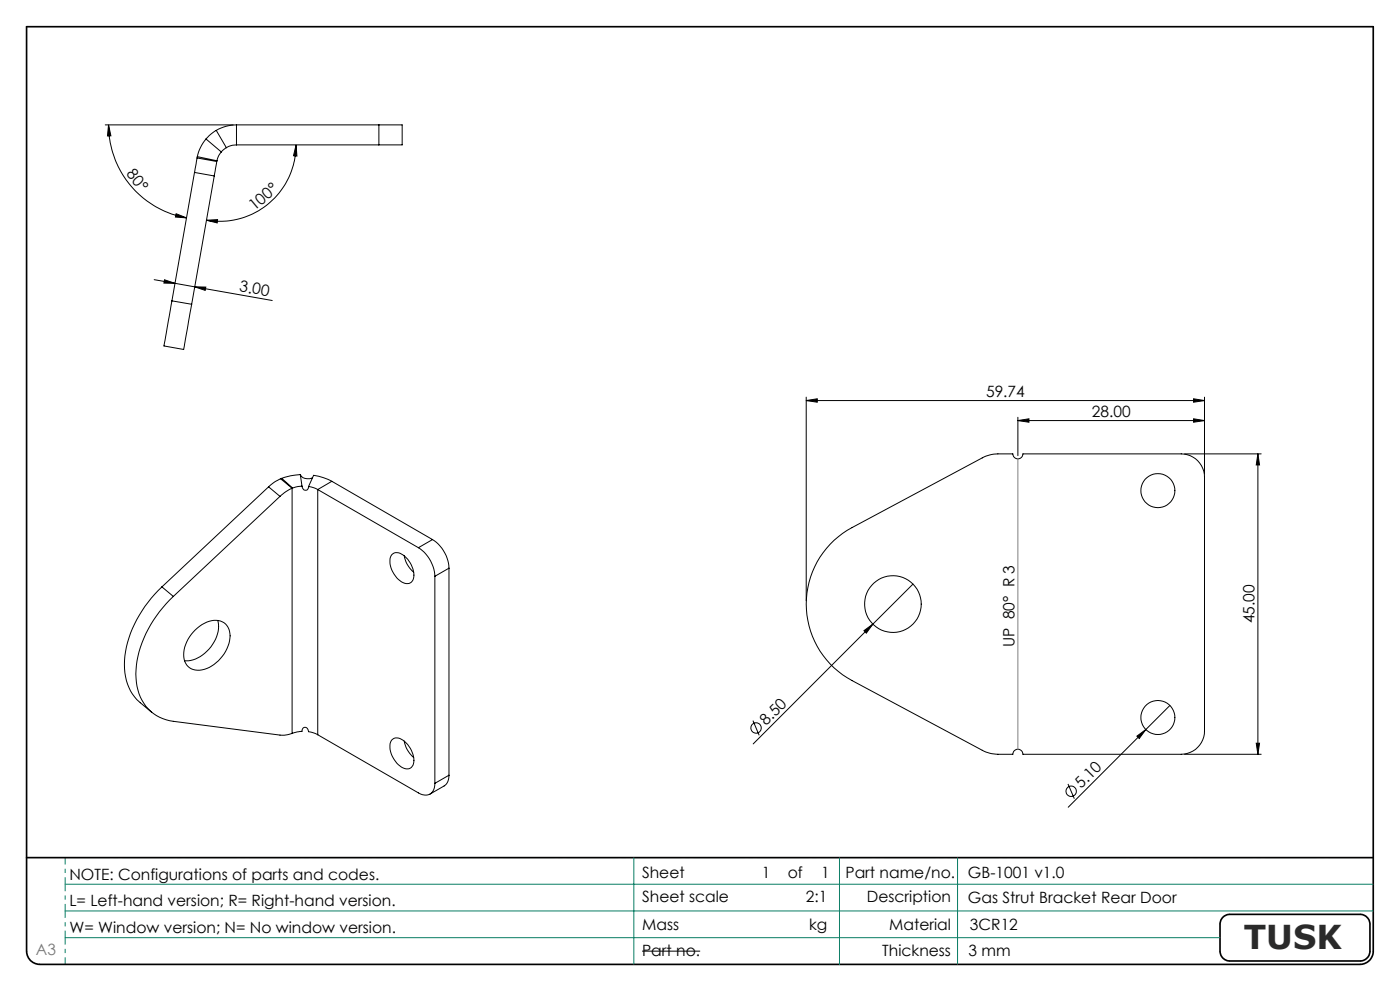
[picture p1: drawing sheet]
<svg xmlns="http://www.w3.org/2000/svg" width="420mm" height="297mm" viewBox="0 0 420 297" stroke-linecap="round" stroke-linejoin="round" font-family="sans-serif">
<g fill="none" stroke="#000" stroke-width=".3">
<path d="M31.6 37.4h38.4M32.6 37.4l.7 3.3h-1.1zM32.6 37.4a28.3 28.3 0 0 0 23.4 27.9M64.9 39.1l-1.6 1.1-1.5 1.5M64.9 39.1l3 5.2M70.9 37.4a12 12 0 0 0-6 1.7M70.9 37.4v6M70.9 37.4h42.8M113.7 37.4h6.9v6h-6.9M113.7 37.4v6M58.3 51.7l6 1M58.3 51.7l-6.7 38.5"/>
<path d="M59.1 47.3l-.8 4.4M59.1 47.3l5.9 1.1M59.2 47l5.9 1.2M59.2 47l-.1 .3M61.8 41.7a12.2 12.2 0 0 0-2.6 5.3M61.8 41.7l4.6 3.8M64.3 52.7l-6.8 38.5M65 48.4l-.7 4.3M65.1 48.2l-.1 .2M66.4 45.5l-.9 1.3-.4 1.4M67.9 44.3l-1.5 1.2M70.9 43.4l-1.5 .2-1.5 .7"/>
<path d="M70.9 43.4h42.8M88.8 43.4l.3 3.4-1-.1zM88.8 43.4a23 23 0 0 1-26.9 22.6M52.8 64.1l3.2 1.2-3.4-.3zM61.9 66l3.4-.2-.1 1zM46.2 83.8l6.3 1.1M49.4 83.9l3.1 1-3.3-.1zM51.6 90.2l-2.4 13.5 5.9 1 2.4-13.5M51.6 90.2l5.9 1M52.5 84.9l29.2 5.2M58.4 86h3.3l-.1 1zM241.9 119v61.1"/>
<path d="M358.1 119.5l3.3 .5-3.3 .5zM361.4 119v23M241.9 120l3.3-.5v1zM241.9 120h119.5M305.4 126l3.3-.5v1zM305.4 125.1v11.5M305.4 126h56M355.4 136h23M358.1 125.5l3.3 .5-3.3 .5zM377.4 136l.5 3.3h-1zM377.4 136v90.1M80.6 145.9l3.4 2.9"/>
<path d="M80.6 145.9l-32 30M84 148.8l-32 29.9M84.2 143.5l-1.9 1-1.7 1.4M84.2 143.5l3.4 2.8M84.5 143.4l3.3 2.9M84.5 143.4l-.3 .1M87.6 146.3l-1.8 1.1-1.8 1.4M87.6 146.3v73.5M87.8 146.3h-.2M90.1 142.2a17.8 17.8 0 0 0-5.6 1.2M90.1 142.2a2.74 2.74 0 0 0 3.7 .9M90.1 142.2l.5 3.5"/>
<path d="M90.6 145.7l-2.8 .6M90.6 145.7a1 1 0 0 0 .9 1.2 1 1 0 0 0 1.1-1.1M92.6 145.8l2.7 .9M95.3 146.7l30.2 17.4M95.3 146.7v73.5M99.6 144.2a17 17 0 0 0-5.5-1.8l-1.5 3.4M99.6 144.2l-4.3 2.5M99.6 144.2l30.2 17.5M48.6 175.9a34 34 0 0 0-11.3 23.3 14.3 14.3 0 0 0 4.8 11.4l3.4 2.9M48.6 175.9l3.4 2.8M52 178.7a33.8 33.8 0 0 0-11.3 23.3 13.3 13.3 0 0 0 10.2 14l33.1 4.3h1.3l2.3-.5M117.6 166.2a2.96 2.96 0 0 1 4.2 .9 6.8 6.8 0 0 1 2.1 6.7 2.38 2.38 0 0 1-3.9 .2 6.9 6.9 0 0 1-2.7-7.5z"/>
<path d="M121.3 166.6a8 8 0 0 0 2.8 4.9M125.5 164.1a10.8 10.8 0 0 1 5 8.6M129.8 161.7a10.8 10.8 0 0 1 4.9 8.6M129.8 161.7l-4.3 2.4M130.5 172.7v62.1M134.7 170.3l-4.2 2.4M134.7 170.3v62M249.1 163.1l2.4-2.2 2.7-2 40.5-21.7a10.1 10.1 0 0 1 4.7-1.2h4.4a1.52 1.52 0 0 0 1.6 1.5 1.52 1.52 0 0 0 1.5-1.5h47.5a7 7 0 0 1 7 7v76a7 7 0 0 1-7 7.1h-47.5a1.52 1.52 0 0 0-1.5-1.6 1.52 1.52 0 0 0-1.6 1.6h-4.4a10.1 10.1 0 0 1-4.7-1.2l-39.1-20.9a26 26 0 0 1-6.5-40.9zM273.9 175l-12 12M58.6 188.8a7.6 7.6 0 0 1 8.1-2.4 4.9 4.9 0 0 1 2.2 5.7 11 11 0 0 1-9.7 8.8 4.3 4.3 0 0 1-4.1-5.4 11.2 11.2 0 0 1 3.5-6.7zM65.3 185.9a10.5 10.5 0 0 1-6 11.3l-2.1 .7-1.8 .1M259.2 189l2.7-2-2 2.8z"/>
<path d="M261.9 187l-35.9 36M87.6 219.8l3-.6a.94 .94 0 0 1 .4-1.1 .94 .94 0 0 1 1.1 .1l.5 1.1 2.7 .9M225.9 216l1.9 4.4M351 211.4l-30.5 30.5M95.3 220.2l30.2 17.4a3 3 0 0 0 3.5 .4 3 3 0 0 0 1.5-3.2M117.6 221.7a2.96 2.96 0 0 1 4.2 1 6.8 6.8 0 0 1 2.1 6.6 2.38 2.38 0 0 1-3.9 .2 6.9 6.9 0 0 1-2.7-7.4zM121.3 222.1a8 8 0 0 0 2.8 4.9M134.7 232.3l-.2 1.3-.7 1.5-4.8 2.9M134.7 232.3l-4.2 2.5M320.4 234.9l1.9 4.5M341.1 220.6l2.6-2-1.9 2.7zM355.4 226.1h23"/>
<path d="M376.9 222.7h1l-.5 3.4zM192.6 285.1h17.5"/>
<circle cx="347.4" cy="147" r="5.1"/>
<circle cx="267.9" cy="181" r="8.5"/>
<circle cx="226.8" cy="218.2" r="1.57"/>
<circle cx="347.4" cy="215" r="5.1"/>
<circle cx="321.3" cy="237.2" r="1.56"/>
</g>
<path d="M8 8h404v277a4 4 0 0 1-4 4h-396a4 4 0 0 1-4-4zM8 257h404M366.8 275l.5-.5 1.5-.5h39.2a3 3 0 0 1 3 3v8a3 3 0 0 1-3 3h-39a2.95 2.95 0 0 1-3-3v-8.2l.3-1z" fill="none" stroke="#000" stroke-width=".5"/>
<path d="M19.5 273v-8M19.5 265v-8M19.5 281v-8M19.5 281v8" fill="none" stroke="#0a7d64" stroke-width=".3" stroke-dasharray="15.2 1.3 1.3 1.3" stroke-dashoffset="13.1" stroke-linecap="butt"/>
<path d="M19.5 257h392.5" fill="none" stroke="#0a7d64" stroke-width=".3" stroke-dasharray="15.2 1.3 1.3 1.3" stroke-dashoffset="1.9" stroke-linecap="butt"/>
<path d="M190.1 257v32M251.8 257v32M287.3 257v32M19.5 273h392.5M19.5 265h392.5M19.5 281h346.5" fill="none" stroke="#0a7d64" stroke-width=".3"/>
<path d="M305.4 137.5v87" fill="none" stroke="#808080" stroke-width=".3"/>
<g fill="#000">
<path d="M259.2 189l2.7-2-2 2.8zM341.1 220.6l2.6-2-1.9 2.7z"/>
<path d="M32.6 37.4l.7 3.3h-1.1zM52.8 64.1l3.2 1.2-3.4-.3z"/>
<path d="M61.9 66l3.4-.2-.1 1zM88.8 43.4l.3 3.4-1-.1z"/>
<path d="M49.4 83.9l3.1 1-3.3-.1zM58.4 86h3.3l-.1 1z"/>
<path d="M358.1 119.5l3.3 .5-3.3 .5zM241.9 120l3.3-.5v1z"/>
<path d="M358.1 125.5l3.3 .5-3.3 .5zM305.4 126l3.3-.5v1z"/>
<path d="M377.4 136l.5 3.3h-1zM376.9 222.7h1l-.5 3.4z"/>
</g>
<text font-size="9.9" fill="#2a2a2a" x="373.1" y="284.4">TUSK</text>
<g font-size="4.7">
<text x="37.7" y="52.3" transform="rotate(50 37.7 52.3)">80°</text>
<text x="76.3" y="63.3" transform="rotate(-40 76.3 63.3)">100°</text>
<text x="71.7" y="87.2" transform="rotate(10 71.7 87.2)">3.00</text>
<text x="295.8" y="119">59.74</text>
<text x="327.6" y="125">28.00</text>
<text x="376.4" y="186.8" transform="rotate(-90 376.4 186.8)">45.00</text>
<text x="304.4" y="194" transform="rotate(-90 304.4 194)">UP 80° R 3</text>
<text x="229.9" y="217.6" transform="rotate(-45 229.9 217.6)">8.50</text>
<text x="324.4" y="236.5" transform="rotate(-45 324.4 236.5)">5.10</text>
<text x="20.8" y="263.6">NOTE: Configurations of parts and codes.</text>
<text x="192.6" y="263.2">Sheet</text>
<text x="228.5" y="263.2">1</text>
<text x="236.3" y="263.2">of</text>
<text x="246.4" y="263.3">1</text>
<text x="253.6" y="263.3">Part name/no.</text>
<text x="290.4" y="263.2">GB-1001 v1.0</text>
<text x="20.8" y="271.6">L= Left-hand version; R= Right-hand version.</text>
<text x="192.6" y="270.4">Sheet scale</text>
<text x="241.7" y="270.4">2:1</text>
<text x="260" y="270.4">Description</text>
<text x="290.4" y="270.6">Gas Strut Bracket Rear Door</text>
<text x="20.8" y="279.7">W= Window version; N= No window version.</text>
<text x="192.6" y="278.6">Mass</text>
<text x="242.7" y="278.6">kg</text>
<text x="266.8" y="278.6">Material</text>
<text x="291" y="278.6">3CR12</text>
<text x="192.6" y="286.4">Part no.</text>
<text x="264.7" y="286.4">Thickness</text>
<text x="290.6" y="286.4">3 mm</text>
</g>
<text font-size="4.7" fill="#787878" x="10.8" y="286.3">A3</text>
</svg>
